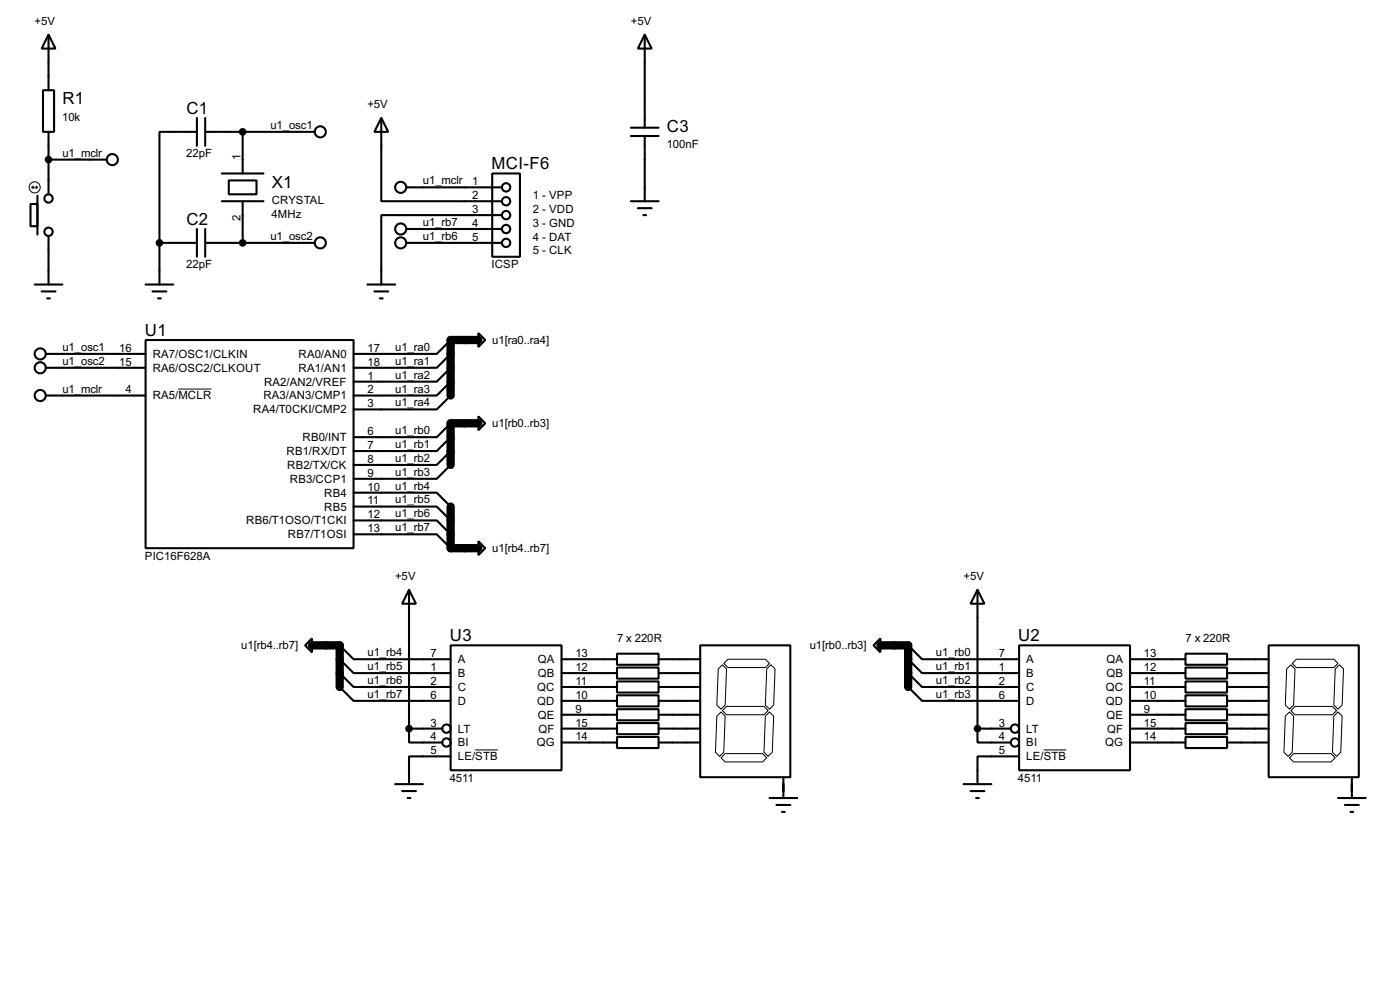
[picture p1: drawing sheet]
<svg xmlns="http://www.w3.org/2000/svg" width="256mm" height="180mm" viewBox="0 0 256 180" stroke-linecap="round" stroke-linejoin="round" font-family="sans-serif">
<path d="M87.6 62.2h-5.1v10.2M87.6 77.5h-5.1v7.6M82.5 92.7v7.6h5.1M57.1 118.1h5.1v7.6M161.3 118.1h5.1v7.6" fill="none" stroke="#000" stroke-width="1.5"/>
<g fill="none" stroke="#000" stroke-width=".38">
<path d="M7.9 16.5h2v7.6h-2zM8.9 6.3l1.3 2.6h-2.6zM8.9 6.3v10.2M118.1 6.3l1.3 2.6h-2.6zM118.1 6.3v17.1M5.6 37.3h1.3v4.1h-1.3zM6.9 35.8v7.1M8.9 24.1v11.5M8.9 29.2h10.7M36.1 24.1h-6.9v20.3M36.1 21.6v5.1M37.6 24.1h20.1"/>
<path d="M37.6 21.6v5.1M40.6 31.7h7.7M40.6 36.8h7.7M41.9 33h5.1v2.6h-5.1zM44.4 24.1v7.6M44.4 36.8v7.6M69.8 21.6l1.3 2.5h-2.5zM69.8 21.6v15.2h22.1M74.4 34.3h17.5M90.2 31.7h5v15.3h-5zM91.9 39.4h-22.1v12.7M115.6 36.8h5"/>
<path d="M115.6 24.9h5M115.6 23.4h5M116.8 38.1h2.6M117.9 39.4h.5M118.1 24.9v11.9M6.3 52.1h5.1M7.6 53.3h2.6M8.6 54.6h.5M8.9 43.2v8.9M26.7 52.1h5M27.9 53.3h2.6M29 54.6h.5"/>
<path d="M29.2 44.4v7.7M29.2 44.4h6.9M36.1 41.9v5.1M37.6 44.4h20.1M37.6 41.9v5.1M67.3 52.1h5.1M68.6 53.3h2.5M69.6 54.6h.5M74.4 44.4h17.5M74.4 41.9h17.5M8.4 64.8h18.3M8.4 67.3h18.3"/>
<path d="M8.4 72.4h18.3M26.7 62.2h38.1v38.1h-38.1zM82.5 72.4l-2.5 2.5h-15.2M82.5 69.8l-2.5 2.6h-15.2M82.5 67.3l-2.5 2.5h-15.2M82.5 64.8l-2.5 2.5h-15.2M82.5 62.2l-2.5 2.6h-15.2M82.5 77.5l-2.5 2.5h-15.2M87.6 61l1.3 1.2-1.3 1.3zM87.6 76.2l1.3 1.3-1.3 1.2zM64.8 90.2h15.2l2.5 2.5M64.8 92.7h15.2l2.5 2.5"/>
<path d="M64.8 95.2h15.2l2.5 2.6M64.8 97.8h15.2l2.5 2.5M82.5 85.1l-2.5 2.5h-15.2M82.5 82.5l-2.5 2.6h-15.2M82.5 80l-2.5 2.5h-15.2M87.6 99.1l1.3 1.2-1.3 1.3zM55.9 118.1l1.2-1.3v2.6zM62.2 118.1l2.6 2.5h17.7M74.9 107.9l1.3 2.6h-2.5zM74.9 107.9v25.4M82.5 118.1h20.4v22.9h-20.4zM113 119.6h7.6v2.1h-7.6z"/>
<path d="M128.3 118.1h16.5v24.1h-16.5zM160 118.1l1.3-1.3v2.6zM166.4 118.1l2.5 2.5h17.8M179.1 107.9l1.2 2.6h-2.5zM179.1 107.9v25.4M186.7 118.1h20.3v22.9h-20.3zM217.2 119.6h7.6v2.1h-7.6zM232.4 118.1h16.5v24.1h-16.5zM62.2 125.7l2.6 2.6h17.7M62.2 123.2l2.6 2.5h17.7M62.2 120.6l2.6 2.6h17.7M74.9 133.3v2.6h6.1"/>
<path d="M74.9 133.3h6.1M82.5 138.4h-7.6v5.1M102.9 120.6h10.1M102.9 123.2h10.1M102.9 125.7h10.1M102.9 128.3h10.1M102.9 130.8h10.1M102.9 133.3h10.1M102.9 135.9h10.1M113 122.2h7.6v2h-7.6zM113 124.7h7.6v2h-7.6zM113 127.3h7.6v2h-7.6z"/>
<path d="M113 129.8h7.6v2h-7.6zM113 132.3h7.6v2.1h-7.6zM113 134.9h7.6v2h-7.6zM120.6 120.6h7.7M120.6 123.2h7.7M120.6 125.7h7.7M120.6 128.3h7.7M120.6 130.8h7.7M120.6 133.3h7.7M120.6 135.9h7.7M166.4 125.7l2.5 2.6h17.8M166.4 123.2l2.5 2.5h17.8"/>
<path d="M166.4 120.6l2.5 2.6h17.8M179.1 133.3v2.6h6.1M179.1 133.3h6.1M186.7 138.4h-7.6v5.1M207 120.6h10.2M207 123.2h10.2M207 125.7h10.2M207 128.3h10.2M207 130.8h10.2M207 133.3h10.2M207 135.9h10.2M217.2 122.2h7.6v2h-7.6z"/>
<path d="M217.2 124.7h7.6v2h-7.6zM217.2 127.3h7.6v2h-7.6zM217.2 129.8h7.6v2h-7.6zM217.2 132.3h7.6v2.1h-7.6zM217.2 134.9h7.6v2h-7.6zM224.8 120.6h7.6M224.8 123.2h7.6M224.8 125.7h7.6M224.8 128.3h7.6M224.8 130.8h7.6M224.8 133.3h7.6M224.8 135.9h7.6"/>
<path d="M72.4 143.5h5.1M73.7 144.8h2.5M74.7 146h.5M141 146h5M142.2 147.3h2.6M143.3 148.6h.5M143.5 142.2v3.8M176.5 143.5h5.1M177.8 144.8h2.5M178.8 146h.5M245.1 146h5.1M246.4 147.3h2.5"/>
<path d="M247.4 148.6h.5M247.6 142.2v3.8"/>
<circle cx="8.9" cy="36.3" r=".76"/>
<circle cx="20.6" cy="29.2" r="1.02"/>
<circle cx="58.7" cy="24.1" r="1.02"/>
<circle cx="73.4" cy="34.3" r="1.02"/>
<circle cx="92.7" cy="34.3" r=".76"/>
<circle cx="92.7" cy="39.4" r=".76"/>
<circle cx="92.7" cy="36.8" r=".76"/>
<circle cx="8.9" cy="42.4" r=".76"/>
<circle cx="58.7" cy="44.5" r="1.02"/>
<circle cx="73.4" cy="44.5" r="1.02"/>
<circle cx="73.4" cy="41.9" r="1.02"/>
<circle cx="92.7" cy="44.5" r=".76"/>
<circle cx="92.7" cy="41.9" r=".76"/>
<circle cx="7.4" cy="72.4" r="1.02"/>
<circle cx="7.4" cy="67.3" r="1.02"/>
<circle cx="7.4" cy="64.8" r="1.02"/>
<circle cx="81.8" cy="133.4" r=".76"/>
<circle cx="81.8" cy="135.9" r=".76"/>
<circle cx="185.9" cy="135.9" r=".76"/>
<circle cx="185.9" cy="133.4" r=".76"/>
</g>
<g fill="none" stroke="#000" stroke-width=".18">
<path d="M5.8 34.3h1.1M5.8 34.3l.3 .2M6.1 34l-.3 .3M6.6 34l.3 .3M6.9 34.3l-.3 .2M32.6 71.2h6.1M87 137.2h4.2M131.3 131.1l.8-.8 .7 .8-.2 6.6-.8 .7-.7-.7zM132.1 138.7l.7-.8h6.9l.8 .8-.8 .7h-6.9zM132.3 130l.8-.7h6.9l.7 .7-.7 .8h-6.9zM132.3 121.7l.8 .7-.3 6.6-.7 .8-.8-.8 .3-6.6zM132.6 121.4l.7-.8h6.9l.8 .8-.8 .8h-6.9z"/>
<path d="M140.2 131.1l.8-.8 .7 .8-.2 6.6-.8 .7-.7-.7zM140.5 122.4l.7-.7 .8 .7-.3 6.6-.7 .8-.8-.8zM191.2 137.2h4.1M235.5 131.1l.7-.8 .8 .8-.3 6.6-.7 .7-.8-.7zM235.7 122.4l.8-.7 .7 .7-.2 6.6-.8 .8-.7-.8zM236.2 138.7l.8-.8h6.8l.8 .8-.8 .7h-6.8zM236.5 130l.7-.7h6.9l.8 .7-.8 .8h-6.9zM236.7 121.4l.8-.8h6.8l.8 .8-.8 .8h-6.8zM244.3 131.1l.8-.8 .8 .8-.3 6.6-.7 .7-.8-.7zM244.6 122.4l.8-.7 .7 .7-.2 6.6-.8 .8-.8-.8z"/>
<circle cx="6.3" cy="34.3" r="1.02"/>
</g>
<g fill="#000" stroke="#000" stroke-width=".38">
<circle cx="8.9" cy="29.2" r=".51"/>
<circle cx="44.4" cy="24.1" r=".51"/>
<circle cx="29.2" cy="44.4" r=".51"/>
<circle cx="44.4" cy="44.4" r=".51"/>
<circle cx="74.9" cy="133.3" r=".51"/>
<circle cx="179.1" cy="133.3" r=".51"/>
</g>
<g font-size="3.4">
<text x="11.4" y="19.1">R1</text>
<text x="34.2" y="20.8">C1</text>
<text x="122.2" y="24.2">C3</text>
<text x="49.8" y="34.3">X1</text>
<text x="90.1" y="30.9">MCI-F6</text>
<text x="34.2" y="41.1">C2</text>
<text x="26.6" y="61.4">U1</text>
<text x="82.4" y="117.3">U3</text>
<text x="186.5" y="117.3">U2</text>
</g>
<g font-size="2.3">
<text x="6.3" y="4.5">+5V</text>
<text x="115.6" y="4.5">+5V</text>
<text x="11.4" y="22.1">10k</text>
<text x="49.5" y="23.6">u1_osc1</text>
<text x="67.3" y="19.8">+5V</text>
<text x="11.4" y="28.7">u1_mclr</text>
<text x="34.1" y="28.8">22pF</text>
<text x="44.1" y="29.2" transform="rotate(-90 44.1 29.2)">1</text>
<text x="122.1" y="27.1">100nF</text>
<text x="77.5" y="33.7">u1_mclr</text>
<text x="86.5" y="33.9">1</text>
<text x="44.1" y="40.5" transform="rotate(-90 44.1 40.5)">2</text>
<text x="49.7" y="39.8">4MHz</text>
<text x="49.8" y="37.3">CRYSTAL</text>
<text x="77.5" y="41.4">u1_rb7</text>
<text x="86.5" y="36.4">2</text>
<text x="86.5" y="39">3</text>
<text x="86.5" y="41.5">4</text>
<text x="97.6" y="36.4">1 - VPP</text>
<text x="97.6" y="38.9">2 - VDD</text>
<text x="97.6" y="41.5">3 - GND</text>
<text x="49.5" y="43.9">u1_osc2</text>
<text x="77.5" y="43.9">u1_rb6</text>
<text x="86.5" y="44.1">5</text>
<text x="97.6" y="44">4 - DAT</text>
<text x="97.6" y="46.6">5 - CLK</text>
<text x="34.1" y="49.1">22pF</text>
<text x="90" y="49.1">ICSP</text>
<text x="11.4" y="64.2">u1_osc1</text>
<text x="21.8" y="64.4">16</text>
<text x="28" y="65.5">RA7/OSC1/CLKIN</text>
<text x="54.7" y="65.5">RA0/AN0</text>
<text x="67.3" y="64.4">17</text>
<text x="72.4" y="64.2">u1_ra0</text>
<text x="90.2" y="62.9">u1[ra0..ra4]</text>
<text x="11.4" y="66.8">u1_osc2</text>
<text x="11.4" y="71.8">u1_mclr</text>
<text x="21.8" y="66.9">15</text>
<text x="28" y="68">RA6/OSC2/CLKOUT</text>
<text x="48.4" y="70.6">RA2/AN2/VREF</text>
<text x="54.7" y="68">RA1/AN1</text>
<text x="67.3" y="66.9">18</text>
<text x="67.3" y="69.5">1</text>
<text x="72.4" y="71.8">u1_ra3</text>
<text x="72.4" y="69.3">u1_ra2</text>
<text x="72.4" y="66.8">u1_ra1</text>
<text x="23" y="72">4</text>
<text x="28" y="73.1">RA5/MCLR</text>
<text x="46.4" y="75.6">RA4/T0CKI/CMP2</text>
<text x="48.3" y="73.1">RA3/AN3/CMP1</text>
<text x="67.3" y="72">2</text>
<text x="67.3" y="74.5">3</text>
<text x="72.4" y="74.4">u1_ra4</text>
<text x="52.5" y="83.3">RB1/RX/DT</text>
<text x="55.4" y="80.7">RB0/INT</text>
<text x="67.3" y="79.6">6</text>
<text x="67.3" y="82.2">7</text>
<text x="72.4" y="82">u1_rb1</text>
<text x="72.4" y="79.5">u1_rb0</text>
<text x="90.2" y="78.2">u1[rb0..rb3]</text>
<text x="52.6" y="85.8">RB2/TX/CK</text>
<text x="53.1" y="88.3">RB3/CCP1</text>
<text x="67.3" y="84.7">8</text>
<text x="67.3" y="87.2">9</text>
<text x="67.3" y="89.8">10</text>
<text x="72.4" y="87.1">u1_rb3</text>
<text x="72.4" y="89.6">u1_rb4</text>
<text x="72.4" y="84.5">u1_rb2</text>
<text x="45.1" y="96">RB6/T1OSO/T1CKI</text>
<text x="59.4" y="90.9">RB4</text>
<text x="59.4" y="93.4">RB5</text>
<text x="67.3" y="92.3">11</text>
<text x="67.3" y="94.9">12</text>
<text x="72.4" y="92.1">u1_rb5</text>
<text x="72.4" y="94.7">u1_rb6</text>
<text x="52.7" y="98.5">RB7/T1OSI</text>
<text x="67.3" y="97.4">13</text>
<text x="72.4" y="97.2">u1_rb7</text>
<text x="90.2" y="101">u1[rb4..rb7]</text>
<text x="26.5" y="102.4">PIC16F628A</text>
<text x="72.4" y="106.1">+5V</text>
<text x="176.5" y="106.1">+5V</text>
<text x="44.2" y="118.8">u1[rb4..rb7]</text>
<text x="113" y="117.5">7 x 220R</text>
<text x="148.3" y="118.8">u1[rb0..rb3]</text>
<text x="217.2" y="117.5">7 x 220R</text>
<text x="67.3" y="125.1">u1_rb6</text>
<text x="67.3" y="122.6">u1_rb5</text>
<text x="67.3" y="120.1">u1_rb4</text>
<text x="78.9" y="120.3">7</text>
<text x="78.9" y="122.8">1</text>
<text x="78.9" y="125.3">2</text>
<text x="83.9" y="121.4">A</text>
<text x="83.9" y="123.9">B</text>
<text x="98.5" y="121.4">QA</text>
<text x="98.5" y="123.9">QB</text>
<text x="105.4" y="120.3">13</text>
<text x="105.4" y="122.8">12</text>
<text x="105.4" y="125.3">11</text>
<text x="171.4" y="125.1">u1_rb2</text>
<text x="171.4" y="122.6">u1_rb1</text>
<text x="171.4" y="120.1">u1_rb0</text>
<text x="183" y="120.3">7</text>
<text x="183" y="122.8">1</text>
<text x="183" y="125.3">2</text>
<text x="188" y="121.4">A</text>
<text x="188" y="123.9">B</text>
<text x="202.7" y="121.4">QA</text>
<text x="202.7" y="123.9">QB</text>
<text x="209.5" y="120.3">13</text>
<text x="209.5" y="122.8">12</text>
<text x="209.5" y="125.3">11</text>
<text x="67.3" y="127.7">u1_rb7</text>
<text x="78.9" y="127.9">6</text>
<text x="83.9" y="126.4">C</text>
<text x="83.9" y="129">D</text>
<text x="98.4" y="126.4">QC</text>
<text x="98.4" y="129">QD</text>
<text x="98.5" y="131.5">QE</text>
<text x="105.4" y="127.9">10</text>
<text x="105.4" y="130.4">9</text>
<text x="171.4" y="127.7">u1_rb3</text>
<text x="183" y="127.9">6</text>
<text x="188" y="126.4">C</text>
<text x="188" y="129">D</text>
<text x="202.6" y="126.4">QC</text>
<text x="202.6" y="129">QD</text>
<text x="202.7" y="131.5">QE</text>
<text x="209.5" y="127.9">10</text>
<text x="209.5" y="130.4">9</text>
<text x="78.9" y="133">3</text>
<text x="78.9" y="135.5">4</text>
<text x="83.9" y="134.1">LT</text>
<text x="83.9" y="136.6">BI</text>
<text x="98.3" y="136.6">QG</text>
<text x="98.7" y="134.1">QF</text>
<text x="105.4" y="133">15</text>
<text x="105.4" y="135.5">14</text>
<text x="183" y="133">3</text>
<text x="183" y="135.5">4</text>
<text x="188" y="134.1">LT</text>
<text x="188" y="136.6">BI</text>
<text x="202.5" y="136.6">QG</text>
<text x="202.8" y="134.1">QF</text>
<text x="209.5" y="133">15</text>
<text x="209.5" y="135.5">14</text>
<text x="78.9" y="138">5</text>
<text x="82.4" y="143">4511</text>
<text x="83.9" y="139.1">LE/STB</text>
<text x="183" y="138">5</text>
<text x="186.5" y="143">4511</text>
<text x="188" y="139.1">LE/STB</text>
</g>
</svg>
